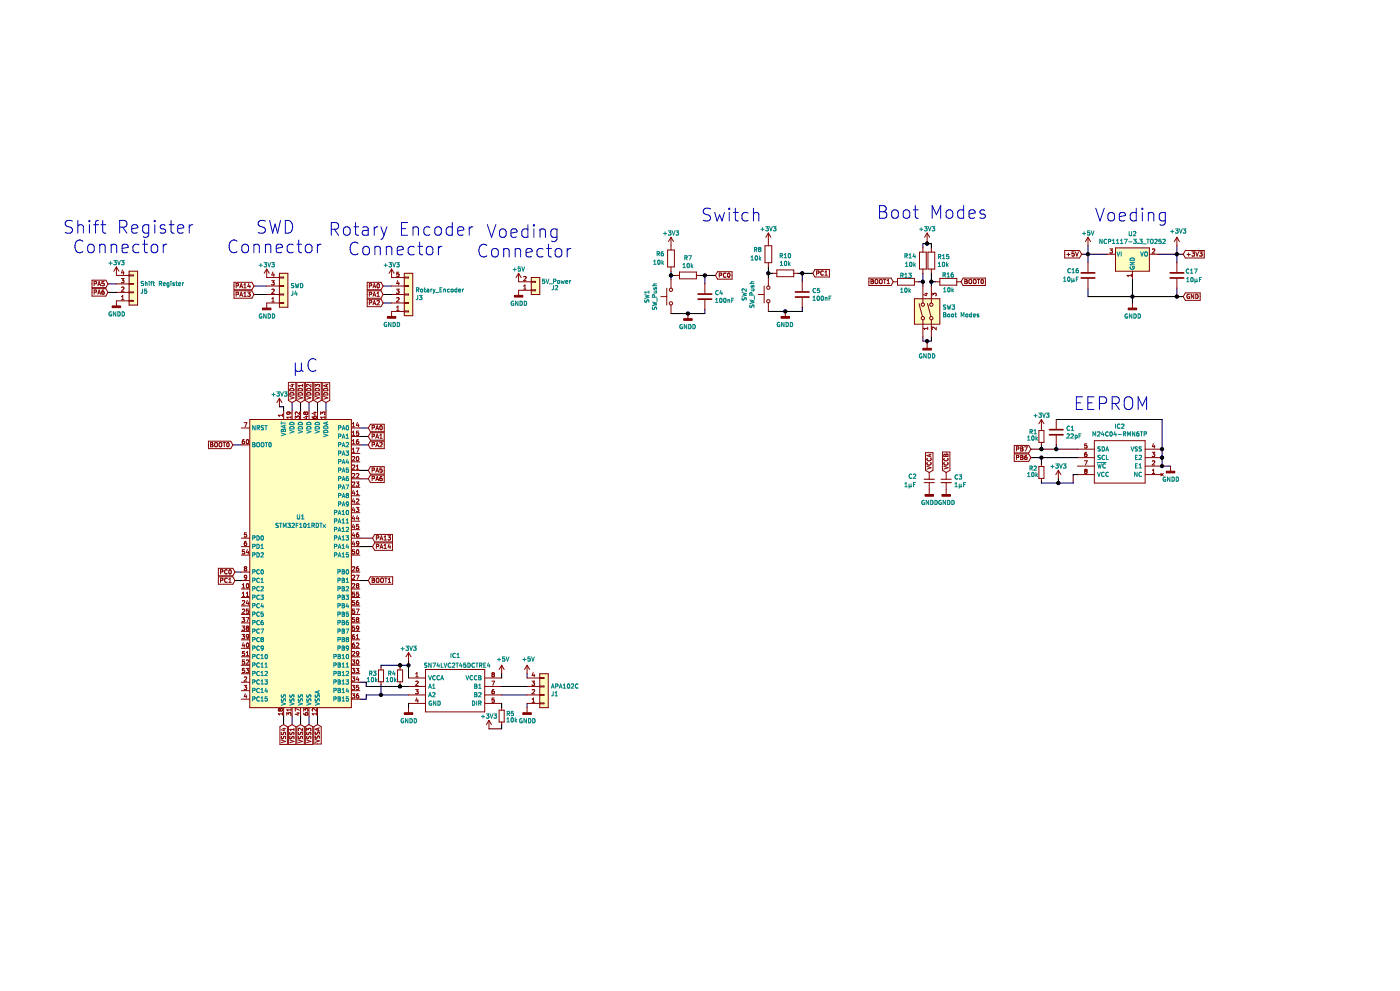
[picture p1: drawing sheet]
EESchema Schematic File Version 4
EELAYER 30 0
EELAYER END
$Descr A3 16535 11693
encoding utf-8
Sheet 1 1
Title ""
Date ""
Rev ""
Comp ""
Comment1 ""
Comment2 ""
Comment3 ""
Comment4 ""
$EndDescr
$Comp
L MCU_ST_STM32F1:STM32F101RDTx U1
U 1 1
P 3550 6650
F 0 "U1" H 3550 7200 50  0000 C CNN
F 1 "STM32F101RDTx" H 3550 7100 50  0000 C CNN
F 2 "Package_QFP:LQFP-64_10x10mm_P0.5mm" H 2950 4950 50  0001 R CNN
F 3 "http://www.st.com/st-web-ui/static/active/en/resource/technical/document/datasheet/CD00191174.pdf" H 3550 6650 50  0001 C CNN
	1    3550 6650
	1    0    0    -1  
$EndComp
Text GLabel 3450 4750 1    50   Input ~ 0
VDD4
Text GLabel 3550 4750 1    50   Input ~ 0
VDD1
Text GLabel 3650 4750 1    50   Input ~ 0
VDD2
Text GLabel 3750 4750 1    50   Input ~ 0
VDD3
Text GLabel 3650 8550 3    50   Input ~ 0
VSS3
Text GLabel 3550 8550 3    50   Input ~ 0
VSS2
Text GLabel 3450 8550 3    50   Input ~ 0
VSS1
Text GLabel 3350 8550 3    50   Input ~ 0
VSS4
Text GLabel 2750 5250 0    50   Input ~ 0
BOOT0
Wire Wire Line
	3350 4850 3350 4800
Text GLabel 4350 6850 2    50   Input ~ 0
BOOT1
Wire Wire Line
	4250 6850 4350 6850
Wire Wire Line
	12675 5600 12725 5600
$Comp
L Device:C C1
U 1 1
P 12475 5100
F 0 "C1" H 12590 5146 50  0000 L CNN
F 1 "22pF" H 12590 5055 50  0000 L CNN
F 2 "Capacitor_SMD:C_0805_2012Metric_Pad1.18x1.45mm_HandSolder" H 12513 4950 50  0001 C CNN
F 3 "~" H 12475 5100 50  0001 C CNN
	1    12475 5100
	1    0    0    -1  
$EndComp
Wire Wire Line
	12475 4950 13725 4950
$Comp
L power:+3V3 #PWR03
U 1 1
P 12500 5650
F 0 "#PWR03" H 12500 5500 50  0001 C CNN
F 1 "+3V3" H 12500 5800 50  0000 C CNN
F 2 "" H 12500 5650 50  0001 C CNN
F 3 "" H 12500 5650 50  0001 C CNN
	1    12500 5650
	1    0    0    -1  
$EndComp
$Comp
L power:GNDD #PWR07
U 1 1
P 13825 5500
F 0 "#PWR07" H 13825 5250 50  0001 C CNN
F 1 "GNDD" H 13829 5345 50  0000 C CNN
F 2 "" H 13825 5500 50  0001 C CNN
F 3 "" H 13825 5500 50  0001 C CNN
	1    13825 5500
	1    0    0    -1  
$EndComp
Wire Wire Line
	13825 5500 13725 5500
Wire Wire Line
	12500 5650 12500 5700
Text GLabel 12175 5300 0    50   Input ~ 0
PB7
Text GLabel 12175 5400 0    50   Input ~ 0
PB6
Wire Wire Line
	12175 5400 12300 5400
Text Notes 12675 4850 0    150  ~ 0
EEPROM
Wire Wire Line
	2750 5250 2850 5250
Text GLabel 11350 3325 2    50   Input ~ 0
BOOT0
Text GLabel 10550 3325 0    50   Input ~ 0
BOOT1
$Comp
L Device:R R16
U 1 1
P 11200 3325
F 0 "R16" V 11275 3250 50  0000 L CNN
F 1 "10k" V 11100 3250 50  0000 L CNN
F 2 "Resistor_SMD:R_0805_2012Metric_Pad1.20x1.40mm_HandSolder" V 11130 3325 50  0001 C CNN
F 3 "~" H 11200 3325 50  0001 C CNN
	1    11200 3325
	0    -1   -1   0   
$EndComp
$Comp
L Device:R R13
U 1 1
P 10700 3325
F 0 "R13" V 10625 3250 50  0000 L CNN
F 1 "10k" V 10800 3250 50  0000 L CNN
F 2 "Resistor_SMD:R_0805_2012Metric_Pad1.20x1.40mm_HandSolder" V 10630 3325 50  0001 C CNN
F 3 "~" H 10700 3325 50  0001 C CNN
	1    10700 3325
	0    1    1    0   
$EndComp
Wire Wire Line
	12675 5700 12675 5600
Wire Wire Line
	12475 5250 12475 5300
Wire Wire Line
	12475 5300 12725 5300
Connection ~ 12475 5300
Wire Wire Line
	13725 4950 13725 5300
$Comp
L SamacSys_Parts:M24C04-RMN6TP IC2
U 1 1
P 13725 5600
F 0 "IC2" H 14225 5035 50  0000 C CNN
F 1 "M24C04-RMN6TP" H 14225 5126 50  0000 C CNN
F 2 "SamacSys_Parts:SOIC127P600X175-8N" H 14575 5700 50  0001 L CNN
F 3 "http://www.st.com/st-web-ui/static/active/en/resource/technical/document/datasheet/DM00071277.pdf" H 14575 5600 50  0001 L CNN
F 4 "M24C04-RMN6TP, Serial EEPROM Memory 4kbit, Serial-I2C, 900ns 1.8  5.5 V, 8-Pin SOIC" H 14575 5500 50  0001 L CNN "Description"
F 5 "1.75" H 14575 5400 50  0001 L CNN "Height"
F 6 "511-M24C04-RMN6TP" H 14575 5300 50  0001 L CNN "Mouser Part Number"
F 7 "https://www.mouser.co.uk/ProductDetail/STMicroelectronics/M24C04-RMN6TP/?qs=%252B9pWl1iD4MWXE3bGQ9MEkw%3D%3D" H 14575 5200 50  0001 L CNN "Mouser Price/Stock"
F 8 "STMicroelectronics" H 14575 5100 50  0001 L CNN "Manufacturer_Name"
F 9 "M24C04-RMN6TP" H 14575 5000 50  0001 L CNN "Manufacturer_Part_Number"
	1    13725 5600
	-1   0    0    1   
$EndComp
Wire Wire Line
	13725 5400 13725 5500
Connection ~ 13725 5500
Wire Wire Line
	13725 5300 13725 5400
Connection ~ 13725 5300
Connection ~ 13725 5400
$Comp
L Switch:SW_Push SW1
U 1 1
P 7925 3500
F 0 "SW1" H 7925 3785 50  0000 C CNN
F 1 "SW_Push" H 7925 3694 50  0000 C CNN
F 2 "Connector_PinHeader_2.54mm:PinHeader_1x02_P2.54mm_Vertical" H 7925 3700 50  0001 C CNN
F 3 "~" H 7925 3700 50  0001 C CNN
	1    7925 3500
	0    -1   -1   0   
$EndComp
$Comp
L Device:R R6
U 1 1
P 7925 3050
F 0 "R6" H 8000 3000 50  0000 L CNN
F 1 "10k" H 8000 3100 50  0000 L CNN
F 2 "Resistor_SMD:R_0805_2012Metric_Pad1.20x1.40mm_HandSolder" V 7855 3050 50  0001 C CNN
F 3 "~" H 7925 3050 50  0001 C CNN
	1    7925 3050
	-1   0    0    1   
$EndComp
$Comp
L Device:R R7
U 1 1
P 8125 3250
F 0 "R7" V 7918 3250 50  0000 C CNN
F 1 "10k" V 8009 3250 50  0000 C CNN
F 2 "Resistor_SMD:R_0805_2012Metric_Pad1.20x1.40mm_HandSolder" V 8055 3250 50  0001 C CNN
F 3 "~" H 8125 3250 50  0001 C CNN
	1    8125 3250
	0    1    1    0   
$EndComp
Wire Wire Line
	7925 3300 7925 3250
Wire Wire Line
	7925 3250 7975 3250
Wire Wire Line
	8275 3250 8325 3250
$Comp
L Device:C C4
U 1 1
P 8325 3500
F 0 "C4" H 8440 3546 50  0000 L CNN
F 1 "100nF" H 8440 3455 50  0000 L CNN
F 2 "Capacitor_SMD:C_0805_2012Metric_Pad1.18x1.45mm_HandSolder" H 8363 3350 50  0001 C CNN
F 3 "~" H 8325 3500 50  0001 C CNN
	1    8325 3500
	1    0    0    -1  
$EndComp
Wire Wire Line
	8325 3350 8325 3250
Connection ~ 8325 3250
Wire Wire Line
	8325 3650 8325 3700
Wire Wire Line
	8325 3700 8125 3700
$Comp
L power:+3V3 #PWR013
U 1 1
P 7925 2900
F 0 "#PWR013" H 7925 2750 50  0001 C CNN
F 1 "+3V3" H 7925 3050 50  0000 C CNN
F 2 "" H 7925 2900 50  0001 C CNN
F 3 "" H 7925 2900 50  0001 C CNN
	1    7925 2900
	-1   0    0    -1  
$EndComp
$Comp
L power:GNDD #PWR014
U 1 1
P 8125 3700
F 0 "#PWR014" H 8125 3450 50  0001 C CNN
F 1 "GNDD" H 8129 3545 50  0000 C CNN
F 2 "" H 8125 3700 50  0001 C CNN
F 3 "" H 8125 3700 50  0001 C CNN
	1    8125 3700
	-1   0    0    -1  
$EndComp
Connection ~ 8125 3700
Wire Wire Line
	8125 3700 7925 3700
Text GLabel 8450 3250 2    50   Input ~ 0
PC0
Wire Wire Line
	8450 3250 8325 3250
$Comp
L Switch:SW_Push SW2
U 1 1
P 9075 3475
F 0 "SW2" H 9075 3760 50  0000 C CNN
F 1 "SW_Push" H 9075 3669 50  0000 C CNN
F 2 "Connector_PinHeader_2.54mm:PinHeader_1x02_P2.54mm_Vertical" H 9075 3675 50  0001 C CNN
F 3 "~" H 9075 3675 50  0001 C CNN
	1    9075 3475
	0    -1   -1   0   
$EndComp
$Comp
L Device:R R8
U 1 1
P 9075 3000
F 0 "R8" H 9150 2950 50  0000 L CNN
F 1 "10k" H 9150 3050 50  0000 L CNN
F 2 "Resistor_SMD:R_0805_2012Metric_Pad1.20x1.40mm_HandSolder" V 9005 3000 50  0001 C CNN
F 3 "~" H 9075 3000 50  0001 C CNN
	1    9075 3000
	-1   0    0    1   
$EndComp
$Comp
L Device:R R10
U 1 1
P 9275 3225
F 0 "R10" V 9068 3225 50  0000 C CNN
F 1 "10k" V 9159 3225 50  0000 C CNN
F 2 "Resistor_SMD:R_0805_2012Metric_Pad1.20x1.40mm_HandSolder" V 9205 3225 50  0001 C CNN
F 3 "~" H 9275 3225 50  0001 C CNN
	1    9275 3225
	0    1    1    0   
$EndComp
Wire Wire Line
	9075 3225 9125 3225
Wire Wire Line
	9425 3225 9475 3225
$Comp
L Device:C C5
U 1 1
P 9475 3475
F 0 "C5" H 9590 3521 50  0000 L CNN
F 1 "100nF" H 9590 3430 50  0000 L CNN
F 2 "Capacitor_SMD:C_0805_2012Metric_Pad1.18x1.45mm_HandSolder" H 9513 3325 50  0001 C CNN
F 3 "~" H 9475 3475 50  0001 C CNN
	1    9475 3475
	1    0    0    -1  
$EndComp
Wire Wire Line
	9475 3325 9475 3225
Connection ~ 9475 3225
Wire Wire Line
	9475 3625 9475 3675
Wire Wire Line
	9475 3675 9275 3675
$Comp
L power:+3V3 #PWR016
U 1 1
P 9075 2850
F 0 "#PWR016" H 9075 2700 50  0001 C CNN
F 1 "+3V3" H 9075 3000 50  0000 C CNN
F 2 "" H 9075 2850 50  0001 C CNN
F 3 "" H 9075 2850 50  0001 C CNN
	1    9075 2850
	-1   0    0    -1  
$EndComp
$Comp
L power:GNDD #PWR019
U 1 1
P 9275 3675
F 0 "#PWR019" H 9275 3425 50  0001 C CNN
F 1 "GNDD" H 9279 3520 50  0000 C CNN
F 2 "" H 9275 3675 50  0001 C CNN
F 3 "" H 9275 3675 50  0001 C CNN
	1    9275 3675
	-1   0    0    -1  
$EndComp
Connection ~ 9275 3675
Wire Wire Line
	9275 3675 9075 3675
Text GLabel 9600 3225 2    50   Input ~ 0
PC1
Wire Wire Line
	9600 3225 9475 3225
Wire Wire Line
	9075 3275 9075 3225
Wire Wire Line
	10900 3325 10850 3325
Text Notes 8275 2625 0    150  ~ 0
Switch \n
$Comp
L Device:C C16
U 1 1
P 12850 3250
F 0 "C16" H 13100 3200 50  0000 R CNN
F 1 "10µF" H 13150 3300 50  0000 R CNN
F 2 "Capacitor_SMD:C_0805_2012Metric_Pad1.18x1.45mm_HandSolder" H 12888 3100 50  0001 C CNN
F 3 "~" H 12850 3250 50  0001 C CNN
	1    12850 3250
	-1   0    0    1   
$EndComp
Wire Wire Line
	12850 3100 12850 3000
$Comp
L power:+5V #PWR028
U 1 1
P 12850 2900
F 0 "#PWR028" H 12850 2750 50  0001 C CNN
F 1 "+5V" H 12850 3050 50  0000 C CNN
F 2 "" H 12850 2900 50  0001 C CNN
F 3 "" H 12850 2900 50  0001 C CNN
	1    12850 2900
	1    0    0    -1  
$EndComp
Wire Wire Line
	12850 2900 12850 3000
Connection ~ 12850 3000
$Comp
L power:GNDD #PWR029
U 1 1
P 13375 3575
F 0 "#PWR029" H 13375 3325 50  0001 C CNN
F 1 "GNDD" H 13379 3420 50  0000 C CNN
F 2 "" H 13375 3575 50  0001 C CNN
F 3 "" H 13375 3575 50  0001 C CNN
	1    13375 3575
	1    0    0    -1  
$EndComp
Wire Wire Line
	12850 3400 12850 3500
Wire Wire Line
	12850 3500 13375 3500
Wire Wire Line
	13375 3500 13375 3575
Connection ~ 13375 3500
$Comp
L Device:C C17
U 1 1
P 13900 3250
F 0 "C17" H 14150 3300 50  0000 R CNN
F 1 "10µF" H 14200 3200 50  0000 R CNN
F 2 "Capacitor_SMD:C_0805_2012Metric_Pad1.18x1.45mm_HandSolder" H 13938 3100 50  0001 C CNN
F 3 "~" H 13900 3250 50  0001 C CNN
	1    13900 3250
	1    0    0    -1  
$EndComp
Wire Wire Line
	13900 3500 13375 3500
$Comp
L power:+3V3 #PWR030
U 1 1
P 13900 2900
F 0 "#PWR030" H 13900 2750 50  0001 C CNN
F 1 "+3V3" H 13915 3073 50  0000 C CNN
F 2 "" H 13900 2900 50  0001 C CNN
F 3 "" H 13900 2900 50  0001 C CNN
	1    13900 2900
	1    0    0    -1  
$EndComp
Wire Wire Line
	13900 3500 13900 3400
Wire Wire Line
	13900 3100 13900 3000
Connection ~ 13900 3000
Wire Wire Line
	13900 3000 13900 2900
Text GLabel 12775 3000 0    50   Input ~ 0
+5V
Wire Wire Line
	12775 3000 12850 3000
Text GLabel 13975 3000 2    50   Input ~ 0
+3V3
Wire Wire Line
	13975 3000 13900 3000
Text GLabel 13975 3500 2    50   Input ~ 0
GND
Wire Wire Line
	13900 3500 13975 3500
Connection ~ 13900 3500
Wire Wire Line
	3350 8450 3350 8550
Wire Wire Line
	3450 8450 3450 8550
Wire Wire Line
	3550 8450 3550 8550
Wire Wire Line
	3650 8450 3650 8550
Wire Wire Line
	3450 4750 3450 4850
Wire Wire Line
	3550 4750 3550 4850
Wire Wire Line
	3650 4750 3650 4850
Wire Wire Line
	3750 4750 3750 4850
$Comp
L power:+3V3 #PWR01
U 1 1
P 3300 4800
F 0 "#PWR01" H 3300 4650 50  0001 C CNN
F 1 "+3V3" H 3300 4950 50  0000 C CNN
F 2 "" H 3300 4800 50  0001 C CNN
F 3 "" H 3300 4800 50  0001 C CNN
	1    3300 4800
	1    0    0    -1  
$EndComp
Wire Wire Line
	3350 4800 3300 4800
Wire Wire Line
	12175 5300 12300 5300
$Comp
L Device:R_Small R2
U 1 1
P 12300 5575
F 0 "R2" H 12150 5625 50  0000 L CNN
F 1 "10k" H 12125 5550 50  0000 L CNN
F 2 "Resistor_SMD:R_0805_2012Metric_Pad1.20x1.40mm_HandSolder" H 12300 5575 50  0001 C CNN
F 3 "~" H 12300 5575 50  0001 C CNN
	1    12300 5575
	1    0    0    -1  
$EndComp
$Comp
L Device:R_Small R1
U 1 1
P 12300 5150
F 0 "R1" H 12450 5100 50  0000 R CNN
F 1 "10k" H 12475 5175 50  0000 R CNN
F 2 "Resistor_SMD:R_0805_2012Metric_Pad1.20x1.40mm_HandSolder" H 12300 5150 50  0001 C CNN
F 3 "~" H 12300 5150 50  0001 C CNN
	1    12300 5150
	-1   0    0    1   
$EndComp
$Comp
L power:+3V3 #PWR02
U 1 1
P 12300 5050
F 0 "#PWR02" H 12300 4900 50  0001 C CNN
F 1 "+3V3" H 12300 5200 50  0000 C CNN
F 2 "" H 12300 5050 50  0001 C CNN
F 3 "" H 12300 5050 50  0001 C CNN
	1    12300 5050
	1    0    0    -1  
$EndComp
Wire Wire Line
	12300 5250 12300 5300
Connection ~ 12300 5300
Wire Wire Line
	12300 5300 12475 5300
Wire Wire Line
	12300 5675 12300 5700
Wire Wire Line
	12300 5700 12500 5700
Connection ~ 12500 5700
Wire Wire Line
	12500 5700 12675 5700
Wire Wire Line
	12300 5475 12300 5400
Connection ~ 12300 5400
Wire Wire Line
	12300 5400 12725 5400
$Comp
L Switch:SW_DIP_x02 SW3
U 1 1
P 11000 3675
F 0 "SW3" V 11046 3545 50  0000 R CNN
F 1 "Boot Modes" V 10955 3545 50  0000 R CNN
F 2 "SamacSys_Parts:418117270902" H 11000 3675 50  0001 C CNN
F 3 "~" H 11000 3675 50  0001 C CNN
	1    11000 3675
	0    -1   -1   0   
$EndComp
Wire Wire Line
	10900 3975 10900 4025
Wire Wire Line
	11000 4025 11000 3975
Wire Wire Line
	10900 3375 10900 3325
Wire Wire Line
	11000 3375 11000 3325
Wire Wire Line
	11000 3325 11050 3325
$Comp
L Device:R R15
U 1 1
P 11000 3075
F 0 "R15" H 11070 3121 50  0000 L CNN
F 1 "10k" H 11070 3030 50  0000 L CNN
F 2 "Resistor_SMD:R_0805_2012Metric_Pad1.20x1.40mm_HandSolder" V 10930 3075 50  0001 C CNN
F 3 "~" H 11000 3075 50  0001 C CNN
	1    11000 3075
	1    0    0    -1  
$EndComp
Text Notes 10350 2825 0    150  ~ 0
Boot Modes\n\n
$Comp
L Device:R R14
U 1 1
P 10900 3075
F 0 "R14" H 10975 3025 50  0000 L CNN
F 1 "10k" H 10975 3125 50  0000 L CNN
F 2 "Resistor_SMD:R_0805_2012Metric_Pad1.20x1.40mm_HandSolder" V 10830 3075 50  0001 C CNN
F 3 "~" H 10900 3075 50  0001 C CNN
	1    10900 3075
	-1   0    0    1   
$EndComp
Wire Wire Line
	10900 2925 10900 2875
Wire Wire Line
	11000 2875 11000 2925
Wire Wire Line
	10900 3225 10900 3325
Connection ~ 10900 3325
Wire Wire Line
	11000 3225 11000 3325
Connection ~ 11000 3325
Wire Wire Line
	10950 2875 11000 2875
Connection ~ 10950 2875
Wire Wire Line
	10950 2850 10950 2875
Wire Wire Line
	10900 2875 10950 2875
$Comp
L power:+3V3 #PWR021
U 1 1
P 10950 2850
F 0 "#PWR021" H 10950 2700 50  0001 C CNN
F 1 "+3V3" H 10950 3000 50  0000 C CNN
F 2 "" H 10950 2850 50  0001 C CNN
F 3 "" H 10950 2850 50  0001 C CNN
	1    10950 2850
	1    0    0    -1  
$EndComp
Wire Wire Line
	10950 4025 11000 4025
Wire Wire Line
	10900 4025 10950 4025
Connection ~ 10950 4025
Wire Wire Line
	10950 4050 10950 4025
$Comp
L power:GNDD #PWR022
U 1 1
P 10950 4050
F 0 "#PWR022" H 10950 3800 50  0001 C CNN
F 1 "GNDD" H 10950 3900 50  0000 C CNN
F 2 "" H 10950 4050 50  0001 C CNN
F 3 "" H 10950 4050 50  0001 C CNN
	1    10950 4050
	1    0    0    -1  
$EndComp
Wire Wire Line
	9075 3225 9075 3150
Connection ~ 9075 3225
Wire Wire Line
	7925 3200 7925 3250
Connection ~ 7925 3250
Wire Wire Line
	4725 8100 4825 8100
$Comp
L power:+3V3 #PWR04
U 1 1
P 4825 7800
F 0 "#PWR04" H 4825 7650 50  0001 C CNN
F 1 "+3V3" H 4825 7950 50  0000 C CNN
F 2 "" H 4825 7800 50  0001 C CNN
F 3 "" H 4825 7800 50  0001 C CNN
	1    4825 7800
	1    0    0    -1  
$EndComp
$Comp
L Device:R_Small R5
U 1 1
P 5925 8450
F 0 "R5" H 5875 8425 50  0000 R CNN
F 1 "10k" H 5875 8500 50  0000 R CNN
F 2 "Resistor_SMD:R_0805_2012Metric_Pad1.20x1.40mm_HandSolder" H 5925 8450 50  0001 C CNN
F 3 "~" H 5925 8450 50  0001 C CNN
	1    5925 8450
	-1   0    0    1   
$EndComp
Wire Wire Line
	5925 8350 5925 8300
Wire Wire Line
	5925 8600 5925 8550
Wire Wire Line
	5925 8600 5775 8600
$Comp
L power:+3V3 #PWR09
U 1 1
P 5775 8600
F 0 "#PWR09" H 5775 8450 50  0001 C CNN
F 1 "+3V3" H 5775 8750 50  0000 C CNN
F 2 "" H 5775 8600 50  0001 C CNN
F 3 "" H 5775 8600 50  0001 C CNN
	1    5775 8600
	1    0    0    -1  
$EndComp
Text GLabel 11175 5575 1    50   Input ~ 0
VCCB
Text GLabel 10975 5575 1    50   Input ~ 0
VCCA
$Comp
L power:GNDD #PWR08
U 1 1
P 11175 5775
F 0 "#PWR08" H 11175 5525 50  0001 C CNN
F 1 "GNDD" H 11179 5620 50  0000 C CNN
F 2 "" H 11175 5775 50  0001 C CNN
F 3 "" H 11175 5775 50  0001 C CNN
	1    11175 5775
	1    0    0    -1  
$EndComp
$Comp
L power:GNDD #PWR06
U 1 1
P 10975 5775
F 0 "#PWR06" H 10975 5525 50  0001 C CNN
F 1 "GNDD" H 10979 5620 50  0000 C CNN
F 2 "" H 10975 5775 50  0001 C CNN
F 3 "" H 10975 5775 50  0001 C CNN
	1    10975 5775
	1    0    0    -1  
$EndComp
$Comp
L Device:C_Small C3
U 1 1
P 11175 5675
F 0 "C3" H 11267 5721 50  0000 L CNN
F 1 "1µF" H 11267 5630 50  0000 L CNN
F 2 "Capacitor_SMD:C_0805_2012Metric_Pad1.18x1.45mm_HandSolder" H 11175 5675 50  0001 C CNN
F 3 "~" H 11175 5675 50  0001 C CNN
	1    11175 5675
	1    0    0    -1  
$EndComp
$Comp
L Device:C_Small C2
U 1 1
P 10975 5675
F 0 "C2" H 11225 5625 50  0000 R CNN
F 1 "1µF" H 11275 5725 50  0000 R CNN
F 2 "Capacitor_SMD:C_0805_2012Metric_Pad1.18x1.45mm_HandSolder" H 10975 5675 50  0001 C CNN
F 3 "~" H 10975 5675 50  0001 C CNN
	1    10975 5675
	-1   0    0    1   
$EndComp
Wire Wire Line
	6225 8100 5925 8100
Wire Wire Line
	6225 8200 5925 8200
Wire Wire Line
	5925 8000 5925 7950
$Comp
L power:+5V #PWR010
U 1 1
P 5925 7950
F 0 "#PWR010" H 5925 7800 50  0001 C CNN
F 1 "+5V" H 5940 8123 50  0000 C CNN
F 2 "" H 5925 7950 50  0001 C CNN
F 3 "" H 5925 7950 50  0001 C CNN
	1    5925 7950
	1    0    0    -1  
$EndComp
Wire Wire Line
	4825 8350 4825 8300
$Comp
L power:GNDD #PWR05
U 1 1
P 4825 8350
F 0 "#PWR05" H 4825 8100 50  0001 C CNN
F 1 "GNDD" H 4829 8195 50  0000 C CNN
F 2 "" H 4825 8350 50  0001 C CNN
F 3 "" H 4825 8350 50  0001 C CNN
	1    4825 8350
	1    0    0    -1  
$EndComp
$Comp
L Connector_Generic:Conn_01x04 J1
U 1 1
P 6425 8200
F 0 "J1" H 6505 8192 50  0000 L CNN
F 1 "APA102C" H 6505 8101 50  0000 L CNN
F 2 "Connector_PinHeader_2.54mm:PinHeader_1x04_P2.54mm_Vertical" H 6425 8200 50  0001 C CNN
F 3 "~" H 6425 8200 50  0001 C CNN
	1    6425 8200
	1    0    0    1   
$EndComp
$Comp
L SamacSys_Parts:SN74LVC2T45DCTRE4 IC1
U 1 1
P 4825 8000
F 0 "IC1" H 5375 8265 50  0000 C CNN
F 1 "SN74LVC2T45DCTRE4" H 5400 8150 50  0000 C CNN
F 2 "SamacSys_Parts:SOP65P400X130-8N" H 5775 8100 50  0001 L CNN
F 3 "http://www.ti.com/lit/ds/symlink/sn74lvc2t45.pdf" H 5775 8000 50  0001 L CNN
F 4 "Translation - Voltage Levels DUAL-BIT DUAL SUPPLY TRANSCEIVER" H 5775 7900 50  0001 L CNN "Description"
F 5 "1.3" H 5775 7800 50  0001 L CNN "Height"
F 6 "595-SN74LVC2T45DCTE4" H 5775 7700 50  0001 L CNN "Mouser Part Number"
F 7 "https://www.mouser.co.uk/ProductDetail/Texas-Instruments/SN74LVC2T45DCTRE4?qs=0smPjiIwnfKw%252BKTYvzl10g%3D%3D" H 5775 7600 50  0001 L CNN "Mouser Price/Stock"
F 8 "Texas Instruments" H 5775 7500 50  0001 L CNN "Manufacturer_Name"
F 9 "SN74LVC2T45DCTRE4" H 5775 7400 50  0001 L CNN "Manufacturer_Part_Number"
	1    4825 8000
	1    0    0    -1  
$EndComp
Wire Wire Line
	4825 7800 4825 7850
Wire Wire Line
	4825 7850 4825 8000
Connection ~ 4825 7850
Wire Wire Line
	4500 8200 4825 8200
$Comp
L Regulator_Linear:NCP1117-3.3_TO252 U2
U 1 1
P 13375 3000
F 0 "U2" H 13375 3242 50  0000 C CNN
F 1 "NCP1117-3.3_TO252" H 13375 3151 50  0000 C CNN
F 2 "Package_TO_SOT_SMD:TO-252-2" H 13375 3225 50  0001 C CNN
F 3 "http://www.onsemi.com/pub_link/Collateral/NCP1117-D.PDF" H 13375 3000 50  0001 C CNN
	1    13375 3000
	1    0    0    -1  
$EndComp
Wire Wire Line
	13375 3300 13375 3500
Wire Wire Line
	12850 3000 13075 3000
Wire Wire Line
	13675 3000 13900 3000
Text GLabel 3850 4750 1    50   Input ~ 0
VDDA
Wire Wire Line
	3850 4850 3850 4750
Text GLabel 3750 8550 3    50   Input ~ 0
VSSA
Wire Wire Line
	3750 8550 3750 8450
$Comp
L Connector_Generic:Conn_01x04 J4
U 1 1
P 3350 3475
F 0 "J4" H 3430 3467 50  0000 L CNN
F 1 "SWD" H 3430 3376 50  0000 L CNN
F 2 "Connector_PinHeader_2.54mm:PinHeader_1x04_P2.54mm_Vertical" H 3350 3475 50  0001 C CNN
F 3 "~" H 3350 3475 50  0001 C CNN
	1    3350 3475
	1    0    0    1   
$EndComp
Text GLabel 3000 3475 0    50   Input ~ 0
PA13
Text GLabel 3000 3375 0    50   Input ~ 0
PA14
Wire Wire Line
	3150 3375 3000 3375
Wire Wire Line
	3150 3475 3000 3475
Text GLabel 4400 6350 2    50   Input ~ 0
PA13
Text GLabel 4400 6450 2    50   Input ~ 0
PA14
Wire Wire Line
	4250 6450 4400 6450
Wire Wire Line
	4250 6350 4400 6350
Wire Wire Line
	6225 8000 6225 7950
Wire Wire Line
	6225 8350 6225 8300
$Comp
L power:+5V #PWR011
U 1 1
P 6225 7950
F 0 "#PWR011" H 6225 7800 50  0001 C CNN
F 1 "+5V" H 6240 8123 50  0000 C CNN
F 2 "" H 6225 7950 50  0001 C CNN
F 3 "" H 6225 7950 50  0001 C CNN
	1    6225 7950
	1    0    0    -1  
$EndComp
$Comp
L power:GNDD #PWR012
U 1 1
P 6225 8350
F 0 "#PWR012" H 6225 8100 50  0001 C CNN
F 1 "GNDD" H 6229 8195 50  0000 C CNN
F 2 "" H 6225 8350 50  0001 C CNN
F 3 "" H 6225 8350 50  0001 C CNN
	1    6225 8350
	1    0    0    -1  
$EndComp
$Comp
L power:+5V #PWR026
U 1 1
P 6125 3325
F 0 "#PWR026" H 6125 3175 50  0001 C CNN
F 1 "+5V" H 6125 3475 50  0000 C CNN
F 2 "" H 6125 3325 50  0001 C CNN
F 3 "" H 6125 3325 50  0001 C CNN
	1    6125 3325
	1    0    0    -1  
$EndComp
$Comp
L power:GNDD #PWR027
U 1 1
P 6125 3425
F 0 "#PWR027" H 6125 3175 50  0001 C CNN
F 1 "GNDD" H 6129 3270 50  0000 C CNN
F 2 "" H 6125 3425 50  0001 C CNN
F 3 "" H 6125 3425 50  0001 C CNN
	1    6125 3425
	1    0    0    -1  
$EndComp
$Comp
L power:+3V3 #PWR031
U 1 1
P 3150 3275
F 0 "#PWR031" H 3150 3125 50  0001 C CNN
F 1 "+3V3" H 3150 3425 50  0000 C CNN
F 2 "" H 3150 3275 50  0001 C CNN
F 3 "" H 3150 3275 50  0001 C CNN
	1    3150 3275
	1    0    0    -1  
$EndComp
$Comp
L power:GNDD #PWR032
U 1 1
P 3150 3575
F 0 "#PWR032" H 3150 3325 50  0001 C CNN
F 1 "GNDD" H 3154 3420 50  0000 C CNN
F 2 "" H 3150 3575 50  0001 C CNN
F 3 "" H 3150 3575 50  0001 C CNN
	1    3150 3575
	1    0    0    -1  
$EndComp
Text GLabel 2775 6750 0    50   Input ~ 0
PC0
Text GLabel 2775 6850 0    50   Input ~ 0
PC1
Wire Wire Line
	2850 6850 2775 6850
Wire Wire Line
	2850 6750 2775 6750
Text Notes 2675 3000 0    150  ~ 0
   SWD\nConnector
Text Notes 12925 2625 0    150  ~ 0
Voeding\n
Text Notes 3450 4400 0    150  ~ 0
µC\n
Text Notes 5625 3050 0    150  ~ 0
 Voeding\nConnector
$Comp
L Connector_Generic:Conn_01x02 J2
U 1 1
P 6325 3425
F 0 "J2" H 6600 3400 50  0000 R CNN
F 1 "5V_Power" H 6750 3325 50  0000 R CNN
F 2 "Connector_PinHeader_2.54mm:PinHeader_1x02_P2.54mm_Vertical" H 6325 3425 50  0001 C CNN
F 3 "~" H 6325 3425 50  0001 C CNN
	1    6325 3425
	1    0    0    1   
$EndComp
Text GLabel 1275 3350 0    50   Input ~ 0
PA5
$Comp
L power:GNDD #PWR038
U 1 1
P 1375 3550
F 0 "#PWR038" H 1375 3300 50  0001 C CNN
F 1 "GNDD" H 1379 3395 50  0000 C CNN
F 2 "" H 1375 3550 50  0001 C CNN
F 3 "" H 1375 3550 50  0001 C CNN
	1    1375 3550
	1    0    0    -1  
$EndComp
$Comp
L power:+3V3 #PWR037
U 1 1
P 1375 3250
F 0 "#PWR037" H 1375 3100 50  0001 C CNN
F 1 "+3V3" H 1375 3400 50  0000 C CNN
F 2 "" H 1375 3250 50  0001 C CNN
F 3 "" H 1375 3250 50  0001 C CNN
	1    1375 3250
	1    0    0    -1  
$EndComp
Wire Wire Line
	1275 3350 1375 3350
Wire Wire Line
	1275 3450 1375 3450
Text GLabel 1275 3450 0    50   Input ~ 0
PA6
$Comp
L Connector_Generic:Conn_01x04 J5
U 1 1
P 1575 3450
F 0 "J5" H 1655 3442 50  0000 L CNN
F 1 "Shift Register" H 1655 3351 50  0000 L CNN
F 2 "Connector_PinHeader_2.54mm:PinHeader_1x04_P2.54mm_Vertical" H 1575 3450 50  0001 C CNN
F 3 "~" H 1575 3450 50  0001 C CNN
	1    1575 3450
	1    0    0    1   
$EndComp
Text Notes 625  3000 0    150  ~ 0
 Shift Register\n  Connector
Wire Wire Line
	4350 5550 4250 5550
Text GLabel 4350 5550 2    50   Input ~ 0
PA5
Text GLabel 4350 5650 2    50   Input ~ 0
PA6
Wire Wire Line
	4250 5650 4350 5650
Wire Wire Line
	4250 5250 4350 5250
Wire Wire Line
	4250 5150 4350 5150
Wire Wire Line
	4250 5050 4350 5050
Text GLabel 4350 5050 2    50   Input ~ 0
PA0
Text GLabel 4350 5250 2    50   Input ~ 0
PA2
Text GLabel 4350 5150 2    50   Input ~ 0
PA1
Text Notes 3875 3025 0    150  ~ 0
Rotary Encoder\n  Connector
$Comp
L Connector_Generic:Conn_01x05 J3
U 1 1
P 4825 3475
F 0 "J3" H 4905 3517 50  0000 L CNN
F 1 "Rotary_Encoder" H 4905 3426 50  0000 L CNN
F 2 "Connector_PinHeader_2.54mm:PinHeader_1x05_P2.54mm_Vertical" H 4825 3475 50  0001 C CNN
F 3 "~" H 4825 3475 50  0001 C CNN
	1    4825 3475
	1    0    0    1   
$EndComp
Wire Wire Line
	4525 3575 4625 3575
Wire Wire Line
	4525 3475 4625 3475
Wire Wire Line
	4525 3375 4625 3375
$Comp
L power:+3V3 #PWR033
U 1 1
P 4625 3275
F 0 "#PWR033" H 4625 3125 50  0001 C CNN
F 1 "+3V3" H 4625 3425 50  0000 C CNN
F 2 "" H 4625 3275 50  0001 C CNN
F 3 "" H 4625 3275 50  0001 C CNN
	1    4625 3275
	1    0    0    -1  
$EndComp
$Comp
L power:GNDD #PWR034
U 1 1
P 4625 3675
F 0 "#PWR034" H 4625 3425 50  0001 C CNN
F 1 "GNDD" H 4629 3520 50  0000 C CNN
F 2 "" H 4625 3675 50  0001 C CNN
F 3 "" H 4625 3675 50  0001 C CNN
	1    4625 3675
	1    0    0    -1  
$EndComp
Text GLabel 4525 3475 0    50   Input ~ 0
PA1
Text GLabel 4525 3575 0    50   Input ~ 0
PA2
Text GLabel 4525 3375 0    50   Input ~ 0
PA0
Wire Wire Line
	4725 7850 4825 7850
Wire Wire Line
	4500 7850 4725 7850
Connection ~ 4725 7850
Wire Wire Line
	4725 7875 4725 7850
Wire Wire Line
	4725 8100 4725 8075
$Comp
L Device:R_Small R4
U 1 1
P 4725 7975
F 0 "R4" H 4875 7950 50  0000 R CNN
F 1 "10k" H 4900 8025 50  0000 R CNN
F 2 "Resistor_SMD:R_0805_2012Metric_Pad1.20x1.40mm_HandSolder" H 4725 7975 50  0001 C CNN
F 3 "~" H 4725 7975 50  0001 C CNN
	1    4725 7975
	-1   0    0    1   
$EndComp
Wire Wire Line
	4500 7850 4500 7875
Wire Wire Line
	4500 8075 4500 8200
$Comp
L Device:R_Small R3
U 1 1
P 4500 7975
F 0 "R3" H 4650 7950 50  0000 R CNN
F 1 "10k" H 4675 8025 50  0000 R CNN
F 2 "Resistor_SMD:R_0805_2012Metric_Pad1.20x1.40mm_HandSolder" H 4500 7975 50  0001 C CNN
F 3 "~" H 4500 7975 50  0001 C CNN
	1    4500 7975
	-1   0    0    1   
$EndComp
Wire Wire Line
	4250 8250 4325 8250
Wire Wire Line
	4325 8100 4325 8050
Wire Wire Line
	4325 8050 4250 8050
Wire Wire Line
	4325 8250 4325 8200
Wire Wire Line
	4325 8100 4725 8100
Connection ~ 4725 8100
Wire Wire Line
	4325 8200 4500 8200
Connection ~ 4500 8200
$EndSCHEMATC
